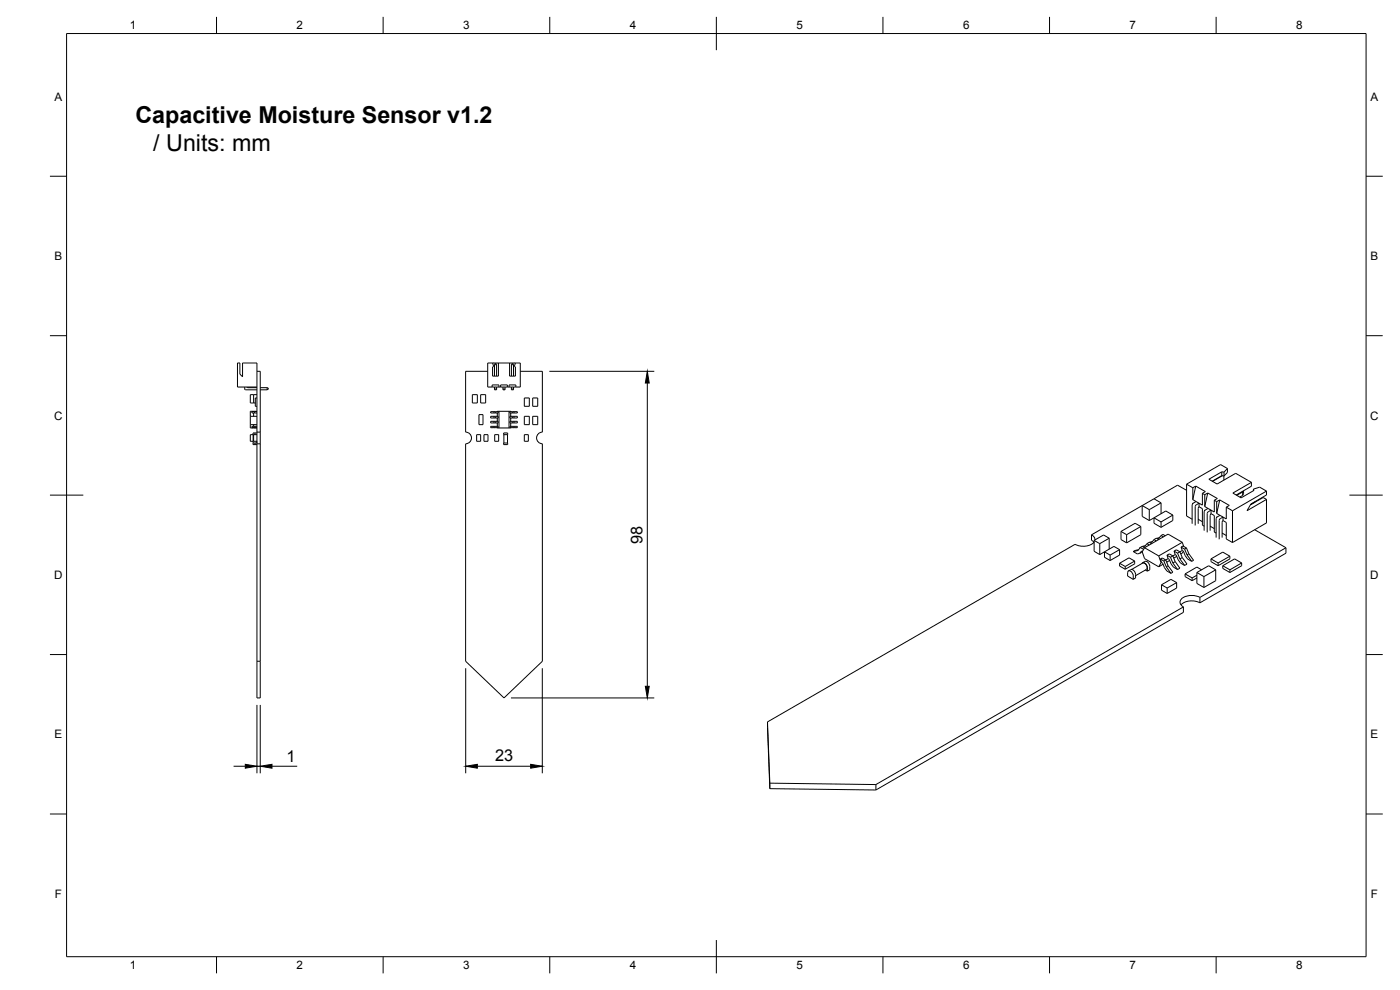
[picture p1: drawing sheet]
<svg xmlns="http://www.w3.org/2000/svg" width="420mm" height="297mm" viewBox="0 0 420 297" stroke-linecap="round" stroke-linejoin="round" font-family="sans-serif">
<!-- layer: Visible -->
<g fill="none" stroke="#000" stroke-width=".3">
<path d="M73.4 116.1v.6l.3 .2 3.4 .1M74.1 116.1l.2 .2h2.8M76.1 118.4v2.5M77.1 116.1h-5.8v-7.2h.7v3.3l.8 .9v-4.2h4.3v20.8M77.1 111.4h1v18.3M77.1 119.4h-.5v2.5h.5M77.1 118.4h-2v2.5h1.5M78.1 117h2.1M78.1 116.3h2.1M80.2 116.3v.7M80.2 116.3l.3 .1v.4l-.3 .2M141.8 118.4h1.5v2.5h-1.5z"/>
<path d="M144.3 118.4h1.5v2.5h-1.5zM146.4 111.4h-6.7l.1 18.3a1.75 1.75 0 0 1 1.7 1.7 1.75 1.75 0 0 1-1.7 1.7l-.1 65.3 11.6 11 11.5-11v-65.2M146.4 108.9h9.7v7.2h-9.7zM147.7 116.1v-.6h2v.6M147.8 108.9l.3 1-.3 .2v2.7h1.8v-3.9M148.4 116.1v.9h.6v-.9M148.4 109.4v3.4M148.4 109.4l.1-.3h.4l.1 .3M148.4 109.4h.6M149 109.4v3.4M150.2 116.1v-.6h2.1v.6M150.9 116.1v.9h.7v-.9"/>
<path d="M152.8 116.1v-.6h2v.6M152.9 108.9v3.9h1.8v-2.7l-.3-.2 .3-1M153.5 116.1v.9h.6v-.9M153.5 109.4v3.4M153.5 109.4l.1-.3h.4l.1 .3M153.5 109.4h.6M154.1 109.4v3.4M156.1 111.4h6.7v18.3M157.4 119.4h1.5v2.5h-1.5zM159.9 119.4h1.5v2.5h-1.5zM75.1 124.9h2M75.1 127.4h2"/>
<path d="M75.9 130.4h.2M75.9 130.4h-.8v2h.9M76 130.4v2.5M76.1 130.4v2h1M76.1 130.4h1M76.1 123.4v.1M76.1 123.9v1M76.1 127.4v.5M76.1 128.3v.1M76.4 123.5v.4M76.4 127.9v.4M77.1 132.4v.5"/>
<path d="M77.1 129.7v3.5M77.1 132.9h-1.2v.5h1.2M77.1 129.9h-1.2v.5M77.1 127.9h-1.5v.4h1.5M77.1 123.4h-2v5h2M77.1 123.5h-1.5v.4h1.5M77.1 133.2v76.2h1v-76.2M77.1 129.7h1M77.1 133.2h1M78.1 129.7v3.5M143 130.4h1.3v2h-1.3zM143.7 124.4h1.2v3h-1.2z"/>
<path d="M145.2 130.4h1.3v2h-1.3zM147.3 124.9h2.2v.5h-2.2zM147.3 127.9h2.2v.4h-2.2zM147.3 123.5h2.2v.4h-2.2zM147.3 126.4h2.2v.5h-2.2zM148.3 123.5v.4M148.3 124.9v.5M148.3 126.4v.5M148.3 127.9v.4M148.5 130.4h1.1v2h-1.1zM148.8 123.5v.4M148.8 124.9v.5"/>
<path d="M148.8 126.4v.5M148.8 127.9v.4M149.2 128.3h4.1M149.2 123.5h4.1M149.2 123.9v1M149.2 125.4v1M149.2 126.9v1M149.8 123.4v5M151.2 130.4h1.2v-.5h-1.2v3.5h1.2v-.5h-1.2M152.3 130.4v2.5M152.8 123.4v5M153 124.9h2.3v.5h-2.3z"/>
<path d="M153 127.9h2.3v.4h-2.3zM153 123.5h2.3v.4h-2.3zM153 126.4h2.3v.5h-2.3zM153.3 123.9v1M153.3 125.4v1M153.3 126.9v1M153.8 123.5v.4M153.8 124.9v.5M153.8 126.4v.5M153.8 127.9v.4M154.3 123.5v.4M154.3 124.9v.5"/>
<path d="M154.3 126.4v.5M154.3 127.9v.4M157.4 130.4h1.2v2h-1.2zM157.4 124.9h1.5v2.5h-1.5zM159.9 124.9h1.5v2.5h-1.5zM162.8 129.7a1.75 1.75 0 0 0-1.8 1.7 1.75 1.75 0 0 0 1.8 1.7M336.4 159.5v2.4l1.7 1M336.4 159.5l1.7 .9M342.4 158l-1.7-1-4.3 2.5M342.4 158v2.4l-4.3 2.5M342.4 158l-4.3 2.4M342.8 151.7l-15.2 8.8"/>
<path d="M342.8 151.7l2.1 1.2M342.8 151.7v3.2l2.1 1.3M344.9 152.9v3.3M346.3 149.7l2.1 1.2M346.3 149.7l-3.5 2M346.3 155.4l-1.4 .8M346.3 155.4v1.6l2.1 1.2M346.3 155.4l2.1 1.2M348.4 150.9l-3.5 2M348.4 150.9v3.2M348.4 156.6v1.6M352 154.5l-3.6 2.1"/>
<path d="M352 154.5l-2.1-1.2-3.6 2.1M352 154.5v1.7l-3.6 2M356.1 145.3l1.9 1.1M356.1 145.3v9.5l1.7 1M356.1 147.1l-2.7-1.5-7.1 4.1M358 150.9v.2M358 146.4v3.5M358 150.9l.1 .1M358 149.9l.9 .6M358.7 152v5.7M358.9 145.8l-.9 .6M358.9 145.8l2.8 1.7-.9 .5"/>
<path d="M358.9 145.8l-.9 4.1M358.9 150.5l-.9 .6-.2 .4v5.6M358.9 150.5l1 .5M359.6 155.8l1.2 .7M359.9 151l-1 .6-.2 .4M359.9 151v1l.9 .6v5l.6 .3M359.9 152l-.3 .5v4.6M360.8 148l.8 .4M360.8 148v3.6l-.9-.6M361.6 152l.9 .6M361.6 148.4v3.6M361.7 153.1h-.1"/>
<path d="M361.7 153l-.3 .6v5.6M362.5 147.9l-.9 .5M362.5 147.9l2.8 1.7-.9 .5M362.5 147.9l-.9 4.1M362.5 152.6l-.8 .4M362.5 152.6l1 .5M363.2 157.9l1.2 .7M363.5 153.1l-1 .6-.2 .4v5.6M363.5 153.1v1M363.5 154.1l.9 .6v4.9l.6 .3M363.5 154.1l-.3 .5v4.6M364.4 150.1l.7 .4"/>
<path d="M364.4 150.1v3.5l-.9-.5M365.1 150.5v3.6M365.1 154.1l1 .5M365.2 155.1v.1M366.1 150l2.8 1.6-.9 .6M366.1 150l-1 .5M366.1 150l-1 4.1M366.1 154.6l-.8 .5-.3 .6v5.6M366.1 154.6l1 .5M366.7 141.6l-3.9 2.2 2.5 1.4 5.5-3.2 4.8 2.7M366.7 141.6l.6 .1M366.7 142.7l-2.9 1.7"/>
<path d="M366.7 141.6v1.1M366.8 156.7v4.6M366.8 159.9l1.2 .8M366.8 142.7l-2.9 1.7M367 156.2l-.2 .5M367.1 155.1l-1 .7-.2 .4v5.6M367.1 155.1v1.1l.9 .6v4.9l1.9 1.1M367.3 141.7v2.4M368 152.2v3.5l-.9-.6M368 152.2l1.9 1.1M368.4 140.6v1.1l-1.1 1.1-.6-.1M368.4 140.6l-2.1-1.2-10.2 5.9"/>
<path d="M368.4 140.6l-1.1 1.1M369.9 153.3v9.5M372.8 147.5l.1 .1M372.9 147.6v1M372.9 147.6l-1.7 1M372.9 148.6l-.8 .5M373 147.3l.2 .1M373.2 147.4v.7l-.3 .5M373.2 147.4l-.3 .2M375.6 144.7v1.2l-4.6 2.6M375.6 144.7l-5.6 3.2 2.5 1.5 3.8-2.3-.1-.3M376.2 146.8l1.8-.6 2.1 1.1"/>
<path d="M376.2 146.8v.4M376.5 150.6v.1M376.5 150.7l-1.2 .7M376.6 158.9l9.3 5.4M376.6 150.5l-.1 .2M380.1 149.8v7.1l-10.2 5.9M380.1 147.3l-10.2 6M380.1 149.8l-1-.5-3.9 2.2M380.1 147.3v1.2l-4.7 2.7-1.2 2 5.9-3.4M327.6 160.5v1.6l.7 .6M327.6 160.4l.7 .6 .3 1M328.4 162.1l1.7 1"/>
<path d="M328.4 162.1v3.3l1.7 1M328.4 162.6a5 5 0 0 1-5.8 .7l-92.3 53.3M330.1 163.1v3.3M331.5 165.6l1.7 .9M331.5 165.6v1.6l1.7 1M331.5 165.6l-1.4 .8M332.9 161.5v3.2M332.9 161.5l-2.8 1.6M332.9 161.5l-1.7-1-2.8 1.6M333.2 166.5v1.7M336 164.9v1.6l-2.8 1.7M336 169v.8l1.7 1"/>
<path d="M336 164.9l-2.8 1.6M336 164.9l-1.7-1-2.8 1.7M336 169l1.7 1M337.7 170v.8M338.1 160.4v2.5M338.4 171.9v.9l1.7 1M338.4 171.8l.1-.3a1.02 1.02 0 0 1 1.1 0 1.02 1.02 0 0 1 .5 1v.3M338.6 171.3l.8-.4a1.43 1.43 0 0 1 1.4 1.5v1l-.7 .4M339.6 170.8l3.4-1.8a1.24 1.24 0 0 1 1 1.8l-3.2 1.9M340.1 172.8v1M340.1 165.5l1.2 .7 .7-.2M340.5 168.3v.9l-2.8 1.6"/>
<path d="M340.5 168.3l-2.8 1.7M340.5 168.3l-1.7-.9-2.8 1.6M341.7 164.9l-1.6 .6M342.1 164.3v.1M342.2 164.3h-.1M342.2 164.3l1 .5M342.2 164.3l-.7 .9-1.4 .3M342.7 169.1l.4-.3 .6 .2 .5 .7 .1 .7M342.8 163.9l4.9 2.9M342.8 163.9l-.6 .4M342.8 165.4l-.8 .6M342.9 165.4l-.3-.1-.6 .7"/>
<path d="M342.9 168.9l.7-.5a1.43 1.43 0 0 1 1.5 1.6v1l-.8 .4M343.7 163.7l-.9 .2M343.7 171l.6 .4M344.2 163.1l-.7 .9-.4 .1M344.2 163.1l.7 .4M344.3 170.4v1M344.9 162.7l-.7 .4M344.9 162.7l.7 .4M345.9 162.5l-1 .2M346.3 161.9l.7-.4 .7 .4M346.3 161.9l-.7 .9-.4 .1M346.3 161.9l.7 .4"/>
<path d="M347.7 166.8l.7 2M347.9 161.3l-.8 .2M348.2 167.7l1.1 .6M348.2 167.7l.4 1M348.2 167.7l.6-.3 1.1 .6M348.4 168.8l-.7 1.3M348.4 160.7l.6-.4 .7 .4M348.4 160.7l.7 .4M348.4 160.7l-.7 .9-.4 .1M348.6 175.5l1.7 .9M348.6 175.5v1.6l1.7 1M348.6 168.7l.3 .2 .6 1.4 .7 1 1.2 .7"/>
<path d="M348.6 168.7l-.2 .1M349.1 169.3l-1.4 .8M349.3 168.3l.7 1.8M349.9 168l-.6 .3M349.9 168l.7 1.7M350 170.1l1.4 1.9M350.2 166.6l1.1 .6M350.2 166.6l.4 1M350.2 166.6l.7-.4 1.1 .6M350.3 176.4v1.7M350.6 167.6l-.7 .4M350.6 169.7l-.6 .4"/>
<path d="M350.6 169.7l1.4 2-.6 .3M350.6 167.6l.3 .2 .6 1.4 .7 1 1.2 .7M351 168.2l-.9 .5M351.3 167.2l.7 1.7M352 166.8l-.7 .4M352 166.8l.7 1.7M352 168.9l1.4 2M352.3 165.4l.7-.4 1.1 .6M352.3 165.4l.4 1M352.3 165.4l1.1 .6M352.7 166.4l-.7 .4M352.7 166.4l.3 .2 1.3 2.3 1.2 .8"/>
<path d="M352.7 168.5l-.7 .4M352.7 168.5l1.4 2-.7 .4M353.1 174.8v1.6l-2.8 1.7M353.1 174.8l-2.8 1.6M353.1 174.8l-1.7-1-2.8 1.7M353.2 166.9l-.9 .6M353.4 166l.7 1.7M354.1 165.6l.7 1.7M354.1 165.6l-.7 .4M354.1 167.7l1.4 2M354.5 164.2l.5-.4 1.1 .6M354.5 164.2l.3 1"/>
<path d="M354.5 164.2l1 .5M354.8 162.7l-4.2-2.4-7.1 4-.7 1.3 .7 2 4.2 2.5M354.8 165.2l.3 .1 .6 1.4 .7 1 1.2 .7M354.8 162.7l.4 1.2M354.8 162.7l-7.1 4.1M354.8 165.2l-.7 .4M354.8 167.3l-.7 .4M354.8 167.3l1.4 2-.7 .4M355.2 165.4l-.8 .8M355.5 164.7l.7 1.8M355.7 172.2v.8l2.1 1.2M355.7 172.2l2.1 1.2"/>
<path d="M356.1 164.4l.7 1.7M356.1 164.4l-.6 .3M356.2 166.5l1.4 1.9M356.8 166.1l1.4 2-.6 .3M356.8 166.1l-.6 .4M357.8 173.4v.8M359.2 173.4l-1.4 .8M359.2 172.6l-1.4 .8M359.2 171.8l2.1 1.2M359.2 171.8v3.3l2.1 1.2M360.1 179.2v1.7M360.1 179.2a4.9 4.9 0 0 0-5.8 .8 1.45 1.45 0 0 0 .9 2.1"/>
<path d="M360.6 171l-1.4-.9-3.5 2.1M361.3 173v3.3M363.4 167.7v.8l2.2 1.2M363.4 167.7l2.2 1.2M364.8 171v3.2l-3.5 2.1M364.8 171l-3.5 2M364.8 171l-2.1-1.3-3.5 2.1M365.6 168.9v.8M367 169.7v.8l2.1 1.3M367 169.7l2.1 1.3M369.1 166.9v.8l-3.5 2M369.1 171v.8"/>
<path d="M369.1 166.9l-2.1-1.2-3.6 2M369.1 166.9l-3.5 2M372.6 168.9l-2.1-1.2-3.5 2M372.6 168.9v.8l-3.5 2.1M372.6 168.9l-3.5 2.1M385.9 164.3v1.7l-25.8 14.9M385.9 164.3l-25.8 14.9M77.1 198.4h1M355.2 182.1v1.6l-92.3 53.3M355.2 182.1l-92.3 53.3M360.1 180.9a5 5 0 0 0-5.7 .6M230.3 216.6l.7 20"/>
<path d="M230.3 216.6l.7 18.4M231 236.6l31.9 .4M231 235l31.9 .4M231 235v1.6M262.9 235.4v1.6"/>
</g>
<!-- layer: Visible Narrow -->
<path d="M148.4 116.7h.6M150.9 116.7h.7M153.5 116.7h.6M76.5 129.9v.5M76.5 132.9v.5" fill="none" stroke="#000" stroke-width=".3"/>
<!-- layer: BORDER -->
<g fill="none" stroke="#000" stroke-width=".3">
<path d="M20 10.1h390v276.9h-390zM65 5.1v5M115 5.1v5M165 5.1v5M215 5.1v10M265 5.1v5M315 5.1v5M365 5.1v5M15 52.9h5M410 52.9h5M15 100.7h5M410 100.7h5"/>
<path d="M15 148.6h10M405 148.6h10M15 196.4h5M410 196.4h5M15 244.2h5M410 244.2h5M65 287v5M115 287v5M165 287v5M215 282.1v9.9M265 287v5M315 287v5"/>
<path d="M365 287v5"/>
</g>
<!-- layer: FD_Dimensions -->
<path d="M164.9 111.4h31.5M194.3 114.9v91M77.1 211.5v20.5M78.1 211.5v20.5M139.8 200.5v31.5M153.4 209.4h43M162.8 200.5v31.5M70.1 229.9h3.5M77.1 229.9h1M81.6 229.9h7.6M143.3 229.9h16" fill="none" stroke="#000" stroke-width=".3"/>
<path d="M194.3 111.4l.5 3.5h-1.1zM193.7 205.9h1.1l-.5 3.5zM73.6 229.3l3.5 .6-3.5 .6zM78.1 229.9l3.5-.6v1.2zM139.8 229.9l3.5-.6v1.2zM159.3 229.3l3.5 .6-3.5 .6z" fill="#000" stroke="#000" stroke-width=".3"/>
<g font-size="7">
<text x="40.7" y="36.9">Capacitive Moisture Sensor v1.2</text>
<text x="46" y="45.3">/ Units: mm</text>
</g>
<g font-size="4.9">
<text x="192.8" y="163.1" transform="rotate(-90 192.8 163.1)">98</text>
<text x="86" y="228.5">1</text>
<text x="148.6" y="228.4">23</text>
</g>
<g font-size="3.5">
<text x="39" y="8.8">1</text>
<text x="89" y="8.8">2</text>
<text x="139" y="8.8">3</text>
<text x="189" y="8.8">4</text>
<text x="239" y="8.8">5</text>
<text x="289" y="8.8">6</text>
<text x="339" y="8.8">7</text>
<text x="389" y="8.8">8</text>
<text x="16.3" y="30.2">A</text>
<text x="411.3" y="30.2">A</text>
<text x="16.3" y="78">B</text>
<text x="411.3" y="78">B</text>
<text x="16.2" y="125.9">C</text>
<text x="411.2" y="125.9">C</text>
<text x="16.2" y="173.7">D</text>
<text x="411.2" y="173.7">D</text>
<text x="16.3" y="221.6">E</text>
<text x="411.3" y="221.6">E</text>
<text x="16.4" y="269.4">F</text>
<text x="411.4" y="269.4">F</text>
<text x="39" y="290.8">1</text>
<text x="89" y="290.8">2</text>
<text x="139" y="290.8">3</text>
<text x="189" y="290.8">4</text>
<text x="239" y="290.8">5</text>
<text x="289" y="290.8">6</text>
<text x="339" y="290.8">7</text>
<text x="389" y="290.8">8</text>
</g>
</svg>
